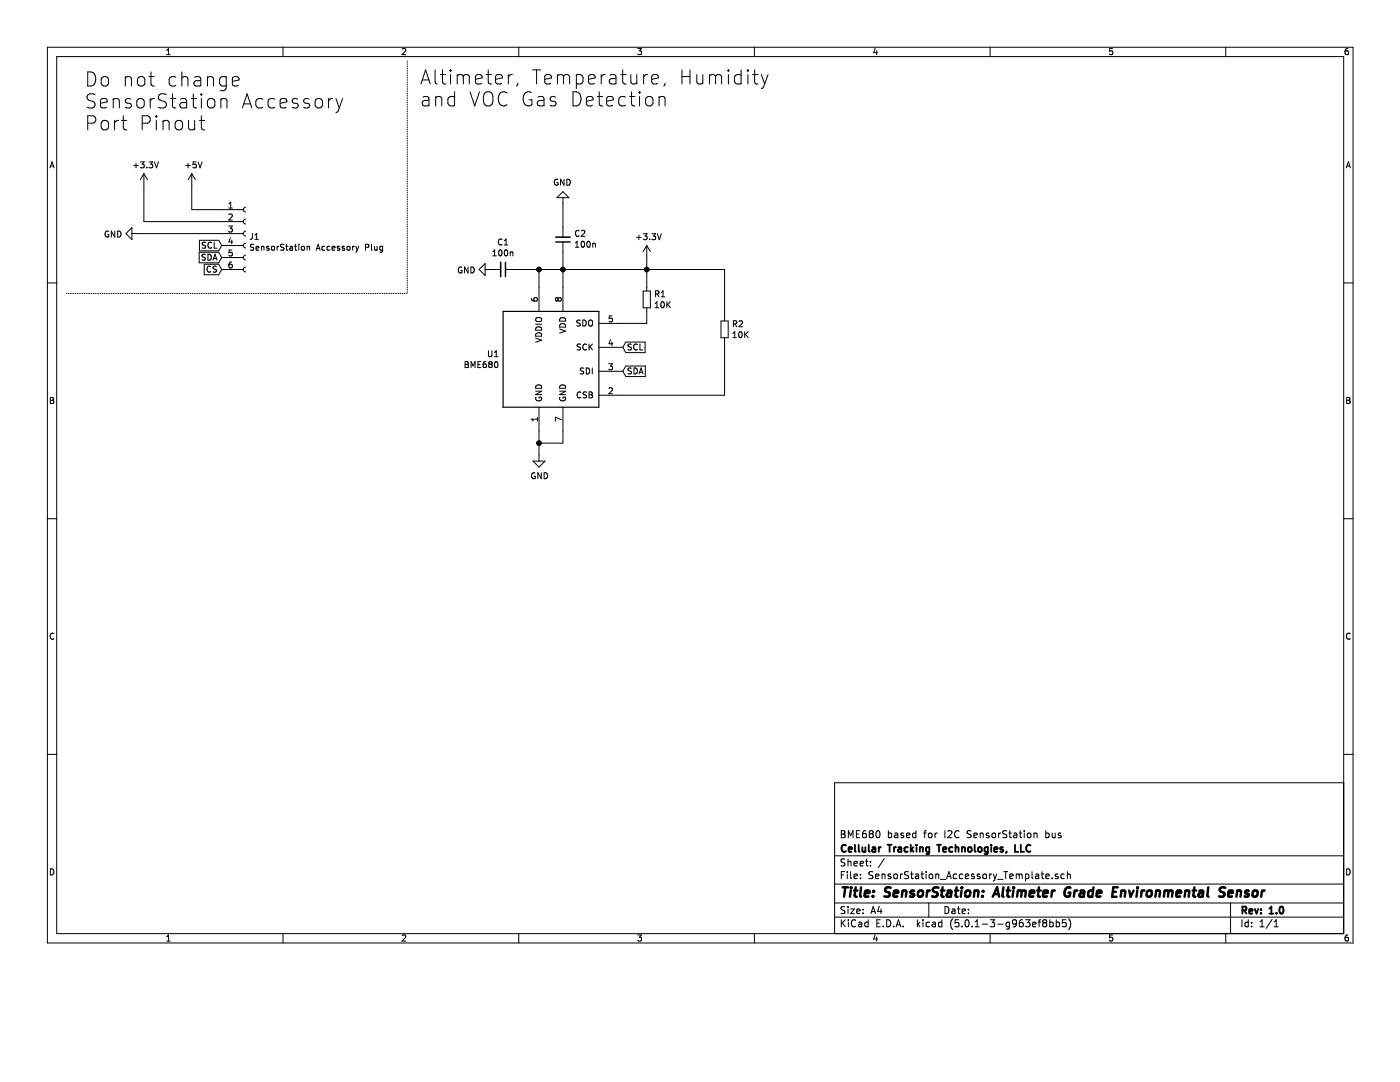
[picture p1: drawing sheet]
EESchema Schematic File Version 4
LIBS:SensorStation_Accessory_Template-cache
EELAYER 26 0
EELAYER END
$Descr A4 11693 8268
encoding utf-8
Sheet 1 1
Title "SensorStation: Altimeter Grade Environmental Sensor"
Date ""
Rev "1.0"
Comp "Cellular Tracking Technologies, LLC"
Comment1 "BME680 based for I2C SensorStation bus"
Comment2 ""
Comment3 ""
Comment4 ""
$EndDescr
$Comp
L Connector:Conn_01x06_Female J1
U 1 1
P 2050 1950
F 0 "J1" H 2077 1926 50  0000 L CNN
F 1 "SensorStation Accessory Plug" H 2077 1835 50  0000 L CNN
F 2 "Connector_PinHeader_2.54mm:PinHeader_1x06_P2.54mm_Horizontal" H 2050 1950 50  0001 C CNN
F 3 "~" H 2050 1950 50  0001 C CNN
	1    2050 1950
	1    0    0    -1  
$EndComp
$Comp
L power:GND #PWR0101
U 1 1
P 1150 1950
F 0 "#PWR0101" H 1150 1700 50  0001 C CNN
F 1 "GND" V 1155 1822 50  0000 R CNN
F 2 "" H 1150 1950 50  0001 C CNN
F 3 "" H 1150 1950 50  0001 C CNN
	1    1150 1950
	0    1    1    0   
$EndComp
Wire Wire Line
	1150 1950 1850 1950
$Comp
L power:+5V #PWR0102
U 1 1
P 1600 1550
F 0 "#PWR0102" H 1600 1400 50  0001 C CNN
F 1 "+5V" H 1615 1723 50  0000 C CNN
F 2 "" H 1600 1550 50  0001 C CNN
F 3 "" H 1600 1550 50  0001 C CNN
	1    1600 1550
	1    0    0    -1  
$EndComp
Wire Wire Line
	1600 1550 1600 1750
Wire Wire Line
	1600 1750 1850 1750
$Comp
L power:+3.3V #PWR0103
U 1 1
P 1200 1550
F 0 "#PWR0103" H 1200 1400 50  0001 C CNN
F 1 "+3.3V" H 1215 1723 50  0000 C CNN
F 2 "" H 1200 1550 50  0001 C CNN
F 3 "" H 1200 1550 50  0001 C CNN
	1    1200 1550
	1    0    0    -1  
$EndComp
Wire Wire Line
	1200 1550 1200 1850
Wire Wire Line
	1200 1850 1850 1850
Text GLabel 1850 2150 0    50   Input ~ 0
SDA
Text GLabel 1850 2050 0    50   Input ~ 0
SCL
Text GLabel 1850 2250 0    50   Input ~ 0
CS
Text Notes 700  1100 0    118  ~ 0
Do not change\nSensorStation Accessory\nPort Pinout
Wire Notes Line
	550  2450 3400 2450
Wire Notes Line
	3400 2450 3400 500 
$Comp
L Sensor:BME680 U1
U 1 1
P 4600 3000
F 0 "U1" H 4170 3046 50  0000 R CNN
F 1 "BME680" H 4170 2955 50  0000 R CNN
F 2 "tinkerlabs:BME680" H 4600 2800 50  0001 C CNN
F 3 "https://ae-bst.resource.bosch.com/media/_tech/media/datasheets/BST-BME680-DS001-00.pdf" H 4600 2800 50  0001 C CNN
	1    4600 3000
	1    0    0    -1  
$EndComp
Text GLabel 5200 3100 2    50   Input ~ 0
SDA
Text GLabel 5200 2900 2    50   Input ~ 0
SCL
$Comp
L Device:R_Small R1
U 1 1
P 5400 2500
F 0 "R1" H 5459 2546 50  0000 L CNN
F 1 "10K" H 5459 2455 50  0000 L CNN
F 2 "Resistors_SMD:R_1206_3216Metric" H 5400 2500 50  0001 C CNN
F 3 "~" H 5400 2500 50  0001 C CNN
	1    5400 2500
	1    0    0    -1  
$EndComp
Wire Wire Line
	5200 2700 5400 2700
Wire Wire Line
	5400 2700 5400 2600
$Comp
L power:+3.3V #PWR0104
U 1 1
P 5400 2150
F 0 "#PWR0104" H 5400 2000 50  0001 C CNN
F 1 "+3.3V" H 5415 2323 50  0000 C CNN
F 2 "" H 5400 2150 50  0001 C CNN
F 3 "" H 5400 2150 50  0001 C CNN
	1    5400 2150
	1    0    0    -1  
$EndComp
Wire Wire Line
	5400 2150 5400 2250
$Comp
L Device:C_Small C1
U 1 1
P 4200 2250
F 0 "C1" V 3971 2250 50  0000 C CNN
F 1 "100n" V 4062 2250 50  0000 C CNN
F 2 "Capacitors_SMD:C_1206_3216Metric" H 4200 2250 50  0001 C CNN
F 3 "~" H 4200 2250 50  0001 C CNN
	1    4200 2250
	0    1    1    0   
$EndComp
Wire Wire Line
	5200 3300 6050 3300
Wire Wire Line
	6050 2250 5400 2250
Connection ~ 5400 2250
Wire Wire Line
	5400 2250 5400 2400
Wire Wire Line
	5400 2250 4700 2250
Wire Wire Line
	4700 2250 4700 2400
Wire Wire Line
	4700 2250 4500 2250
Wire Wire Line
	4500 2250 4500 2400
Connection ~ 4700 2250
$Comp
L power:GND #PWR0105
U 1 1
P 4100 2250
F 0 "#PWR0105" H 4100 2000 50  0001 C CNN
F 1 "GND" V 4105 2122 50  0000 R CNN
F 2 "" H 4100 2250 50  0001 C CNN
F 3 "" H 4100 2250 50  0001 C CNN
	1    4100 2250
	0    1    1    0   
$EndComp
Wire Wire Line
	4300 2250 4500 2250
Connection ~ 4500 2250
$Comp
L power:GND #PWR0106
U 1 1
P 4500 3800
F 0 "#PWR0106" H 4500 3550 50  0001 C CNN
F 1 "GND" H 4505 3627 50  0000 C CNN
F 2 "" H 4500 3800 50  0001 C CNN
F 3 "" H 4500 3800 50  0001 C CNN
	1    4500 3800
	1    0    0    -1  
$EndComp
Wire Wire Line
	4500 3600 4500 3700
Wire Wire Line
	4700 3600 4700 3700
Wire Wire Line
	4700 3700 4500 3700
Connection ~ 4500 3700
Wire Wire Line
	4500 3700 4500 3800
$Comp
L Device:R_Small R2
U 1 1
P 6050 2750
F 0 "R2" H 6109 2796 50  0000 L CNN
F 1 "10K" H 6109 2705 50  0000 L CNN
F 2 "Resistors_SMD:R_1206_3216Metric" H 6050 2750 50  0001 C CNN
F 3 "~" H 6050 2750 50  0001 C CNN
	1    6050 2750
	1    0    0    -1  
$EndComp
Wire Wire Line
	6050 2250 6050 2650
Wire Wire Line
	6050 3300 6050 2850
$Comp
L Device:C_Small C2
U 1 1
P 4700 2000
F 0 "C2" H 4608 1954 50  0000 R CNN
F 1 "100n" H 4608 2045 50  0000 R CNN
F 2 "Capacitors_SMD:C_1206_3216Metric" H 4700 2000 50  0001 C CNN
F 3 "~" H 4700 2000 50  0001 C CNN
	1    4700 2000
	-1   0    0    1   
$EndComp
$Comp
L power:GND #PWR0107
U 1 1
P 4700 1700
F 0 "#PWR0107" H 4700 1450 50  0001 C CNN
F 1 "GND" H 4705 1527 50  0000 C CNN
F 2 "" H 4700 1700 50  0001 C CNN
F 3 "" H 4700 1700 50  0001 C CNN
	1    4700 1700
	-1   0    0    1   
$EndComp
Wire Wire Line
	4700 1700 4700 1900
Wire Wire Line
	4700 2100 4700 2250
Text Notes 3500 900  0    118  ~ 0
Altimeter, Temperature, Humidity\nand VOC Gas Detection
$EndSCHEMATC
